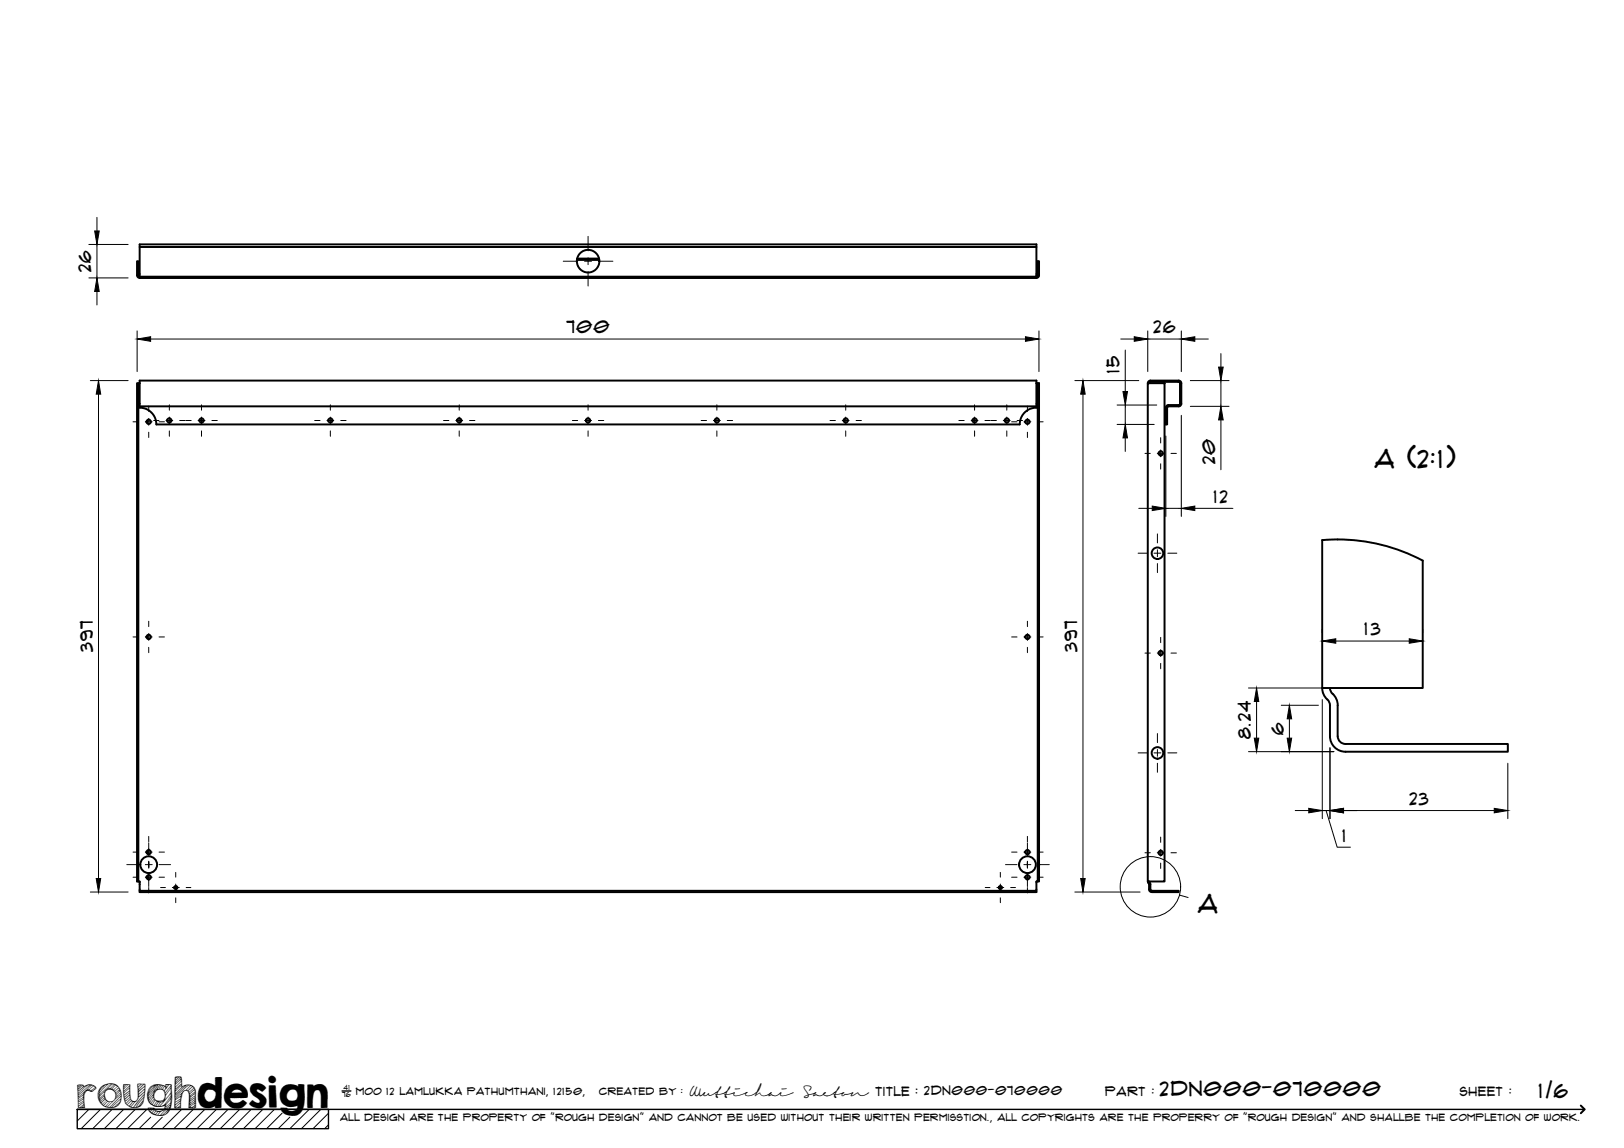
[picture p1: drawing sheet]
<svg xmlns="http://www.w3.org/2000/svg" width="420mm" height="297mm" viewBox="0 0 420 297" stroke-linecap="round" stroke-linejoin="round" font-family="sans-serif">
<!-- layer: Visible -->
<g fill="none" stroke="#000" stroke-width=".51">
<path d="M35.5 71.3v-3.7h.3v3.7M35.5 71.2a.67 .67 0 0 0 .6 .7M35.8 71.2l.3 .4v-8.4h232v8.4h-232v.3M36.1 63.9h232M149.2 67.3h5.8M149.3 66.9h5.7M268.5 71.2l-.4 .4v.3h-232M268.5 71.3v-3.7h.3v3.7M268.8 71.2a.67 .67 0 0 1-.7 .7M35.8 99.2h-.3v128.9h.3v-128.9h.3M36.1 99.2v6.3a4.3 4.3 0 0 1 4.3 4.3h223.4a4.3 4.3 0 0 1 4.3-4.3v-6.3M36.1 99.2v-.7h232v.7"/>
<path d="M268.1 99.2h.4M296.9 99.2h4.4v128.9h-4.4zM297 99.1l.2-.4 .4-.2h7.4a.67 .67 0 0 1 .6 .7v5.3a.67 .67 0 0 1-.7 .6h-2.6l-.3 .4M297.3 99.1l.3-.3h7.4l.2 .2v5.6l-.3 .2h-2.6a.67 .67 0 0 0-.7 .7M36.1 105.1h232M301.6 105.5h.4v4.3h-.4zM342.1 139.7l3-.1a46.4 46.4 0 0 1 23 5.5v32.9h-26zM342.1 178l.3 1.6 1 1.4M344.1 178l.2 .8a5.2 5.2 0 0 1 1.8 3.7v8a2 2 0 0 0 2 2h42v2h-42a4 4 0 0 1-4-4v-8l-.2-.8-.5-.7M35.8 228.1a.44 .44 0 0 1 .4 .2 .44 .44 0 0 1-.1 .5v1.7M36.1 230.5v.3h232v-.3M268.5 228.1h.3v-128.9h-.3v128.9a.44 .44 0 0 0-.4 .2 .44 .44 0 0 0 0 .5v1.7h-232"/>
<path d="M297 228.1l.3 .7v1.3a.67 .67 0 0 0 .7 .7M297.3 228.1l.3 .5v1.5l.4 .4M297.9 230.5h7v.3h-7"/>
<circle cx="152.1" cy="67.6" r="2.92"/>
<circle cx="38.5" cy="109.1" r=".56"/>
<circle cx="43.8" cy="108.8" r=".56"/>
<circle cx="52.1" cy="108.8" r=".56"/>
<circle cx="85.5" cy="108.8" r=".56"/>
<circle cx="118.8" cy="108.8" r=".56"/>
<circle cx="152.1" cy="108.8" r=".56"/>
<circle cx="185.5" cy="108.8" r=".56"/>
<circle cx="218.8" cy="108.8" r=".56"/>
<circle cx="252.1" cy="108.8" r=".56"/>
<circle cx="260.5" cy="108.8" r=".56"/>
<circle cx="265.8" cy="109.1" r=".56"/>
<circle cx="300.3" cy="117.3" r=".56"/>
<circle cx="299.5" cy="143.1" r="1.49"/>
<circle cx="38.5" cy="164.8" r=".56"/>
<circle cx="265.8" cy="164.8" r=".56"/>
<circle cx="300.3" cy="169" r=".56"/>
<circle cx="299.5" cy="194.8" r="1.49"/>
<circle cx="38.5" cy="227" r=".56"/>
<circle cx="38.5" cy="220.5" r=".56"/>
<circle cx="38.5" cy="223.7" r="2.17"/>
<circle cx="45.5" cy="229.7" r=".41"/>
<circle cx="258.8" cy="229.7" r=".41"/>
<circle cx="265.8" cy="227" r=".56"/>
<circle cx="265.8" cy="220.5" r=".56"/>
<circle cx="265.8" cy="223.7" r="2.17"/>
<circle cx="300.3" cy="220.7" r=".56"/>
</g>
<!-- layer: TitleBlock -->
<path d="M20 287h65v5h-65zM20 287h390M88.5 282.3h2.3" fill="none" stroke="#000" stroke-width=".36"/>
<path d="M409 286.1l1 .9-1 1" fill="none" stroke="#000" stroke-width=".51"/>
<g fill="none" stroke="#000" stroke-width=".26">
<path d="M23 287l-3 3.1M26 287l-5 5M29 287l-5 5M32 287l-5 5M35 287l-5 5M38 287l-5 5M39 289.1l-3 2.9M42 289.1l-3 2.9M47 287l-5 5M50 287l-5 5M53 287l-5 5M56 287l-5 5"/>
<path d="M59 287l-5 5M62 287l-5 5M65 287l-5 5M68 287l-5 5M71 287l-5 5M73 288l-4 4M75 289.1l-3 2.9M80 287l-5 5M83 287l-5 5M85 288l-4 4M85 291l-1 1"/>
</g>
<!-- layer: Smart Centers -->
<g fill="none" stroke="#000" stroke-width=".26">
<path d="M145.7 67.6h3.8M151.2 67.6h1.8M152.1 61.2v3.7M152.1 66.7v1.8M152.1 70.3v3.7M154.8 67.6h3.8M34.4 109.1h1.4M37.6 109.1h1.8M38.5 105.1v1.4M38.5 108.3v1.7M38.5 111.8v1.4M39.8 108.8h1.3"/>
<path d="M41.1 109.1h1.4M42.9 108.8h1.8M43.8 104.7v1.4M43.8 107.9v1.8M43.8 111.5v1.4M46.5 108.8h1.4M48.1 108.8h1.4M51.2 108.8h1.8M52.1 104.7v1.4M52.1 107.9v1.8M52.1 111.5v1.4M54.8 108.8h1.4"/>
<path d="M81.4 108.8h1.4M84.6 108.8h1.8M85.5 104.7v1.4M85.5 107.9v1.8M85.5 111.5v1.4M88.2 108.8h1.3M114.7 108.8h1.4M117.9 108.8h1.8M118.8 104.7v1.4M118.8 107.9v1.8M118.8 111.5v1.4M121.5 108.8h1.4"/>
<path d="M148.1 108.8h1.4M151.2 108.8h1.8M152.1 104.7v1.4M152.1 107.9v1.8M152.1 111.5v1.4M154.8 108.8h1.4M181.4 108.8h1.4M184.6 108.8h1.8M185.5 104.7v1.4M185.5 107.9v1.8M185.5 111.5v1.4M188.2 108.8h1.3"/>
<path d="M214.7 108.8h1.4M217.9 108.8h1.8M218.8 104.7v1.4M218.8 107.9v1.8M218.8 111.5v1.4M221.5 108.8h1.4M248.1 108.8h1.3M251.2 108.8h1.8M252.1 104.7v1.4M252.1 107.9v1.8M252.1 111.5v1.4M254.8 108.8h1.4"/>
<path d="M256.4 108.8h1.4M259.6 108.8h1.8M260.5 104.7v1.4M260.5 107.9v1.8M260.5 111.5v1.4M261.7 109.1h1.4M263.1 108.8h1.4M264.9 109.1h1.8M265.8 105.1v1.4M265.8 108.3v1.7M265.8 111.8v1.4M268.5 109.1h1.4"/>
<path d="M296.2 117.3h1.4M299.4 117.3h1.8M300.3 113.2v1.4M300.3 116.4v1.8M303 117.3h1.4M299.4 138.1v2.4M300.3 120v1.4M294.4 143.1h2.4M298.6 143.1h1.8M299.4 142.2v1.8M299.4 145.8v2.4M302.1 143.1h2.4"/>
<path d="M34.4 164.8h1.4M37.6 164.8h1.8M38.5 160.7v1.4M38.5 163.9v1.8M38.5 167.5v1.4M41.1 164.8h1.4M261.7 164.8h1.4M264.9 164.8h1.8M265.8 160.7v1.4M265.8 163.9v1.8M265.8 167.5v1.4M268.5 164.8h1.4"/>
<path d="M296.2 169h1.4M299.4 169h1.8M300.3 164.9v1.4M300.3 168.1v1.8M300.3 171.6v1.4M303 169h1.4M294.4 194.8h2.4M298.6 194.8h1.8M299.4 189.8v2.3M299.4 193.9v1.8M299.4 197.5v2.3M302.1 194.8h2.4"/>
<path d="M38.5 216.4v1.4M38.5 218.1v3.3M265.8 216.4v1.4M265.8 218.1v3.3M300.3 216.6v1.4M300.3 219.8v1.7M32.8 223.7h3M34.4 227h1.4M34.4 220.5h1.4M37.6 227h1.8M37.6 220.5h1.8M37.6 223.7h1.8"/>
<path d="M38.5 222.8v1.8M38.5 226.1v3.3M38.5 229.6v1.4M41.1 227h1.4M41.1 220.5h1.4M41.1 223.7h3M41.6 229.6h1.2M44.6 229.6h1.8M45.5 225.7v1.3M45.5 228.8v1.7M45.5 232.3v1.3M48.2 229.6h1.2"/>
<path d="M254.9 229.6h1.2M257.9 229.6h1.8M258.8 225.7v1.3M258.8 228.8v1.7M258.8 232.3v1.3M260.1 223.7h3M261.5 229.6h1.2M261.7 227h1.4M261.7 220.5h1.4M264.9 227h1.8M264.9 220.5h1.8M264.9 223.7h1.8"/>
<path d="M265.8 222.8v1.8M265.8 226.1v3.3M265.8 229.6v1.4M268.5 227h1.4M268.5 220.5h1.4M268.5 223.7h3M296.2 220.6h1.4M299.4 220.6h1.8M300.3 223.3v1.4M303 220.6h1.4"/>
</g>
<!-- layer: FD_Dimensions -->
<g fill="none" stroke="#000" stroke-width=".26">
<path d="M25.1 56.2v3.6M23 63.3h10.1M23 71.9h10.1M25.1 63.3v8.6M25.1 75.4v3.5M23.4 98.5h9.7M35.5 85.6v10.5M39 87.7h226.3M268.8 85.6v10.5M278.1 98.5h16.5M290 87.7h3.5M291.1 90.6v10.7"/>
<path d="M296.9 87.7h8.7M296.9 85.6v10.5M305.6 85.6v10.5M308 98.5h10M309.1 87.7h3.5M315.9 91.5v3.5M315.9 98.5v6.6M25.5 102v125.3M280.2 102v125.3M289 109.8h9.6M289 104.8h10.3M291.1 104.8v5"/>
<path d="M291.1 113.3v3.5M301.6 112.8v20.8M305.6 107.5v26.1M308 105.1h10M315.9 108.7v12.8M294.6 131.5h3.5M301.6 131.5h4M309.1 131.5h9.9M323 178h20.1M342.1 162.9v.9M345.6 165.9h19M368.1 162.9v.9"/>
<path d="M323 194.5h22.1M325.1 181.5v9.5M331.5 182.5h9.6M333.6 186v5M342.1 181v30.8M344.1 193.5v18.3M390.1 197.5v14.3M335.1 209.7h3.5M343.1 209.7l2.8 9.5h3.5M344.1 209.7h-2h2M347.6 209.7h39M23.4 230.8h9.7"/>
<path d="M278.1 230.8h16.9"/>
</g>
<g fill="#000" stroke="#000" stroke-width=".26">
<path d="M24.5 59.8h1.2l-.6 3.5zM25.1 71.9l.6 3.5h-1.2zM35.5 87.7l3.5-.6v1.2zM265.3 87.1l3.5 .6-3.5 .6zM293.5 87.1l3.4 .6-3.4 .6zM305.6 87.7l3.5-.6v1.2zM315.3 95h1.2l-.6 3.5zM25.5 98.5l.6 3.5h-1.2zM280.2 98.5l.6 3.5h-1.2zM291.1 109.8l.6 3.5h-1.2zM290.5 101.3h1.2l-.6 3.5zM315.9 105.1l.6 3.6h-1.2z"/>
<path d="M298.1 130.9l3.5 .6-3.5 .6zM305.6 131.5l3.5-.6v1.2zM342.1 165.9l3.5-.6v1.1zM364.6 165.3l3.5 .6-3.5 .5zM324.5 191h1.2l-.6 3.5zM325.1 178l.6 3.5h-1.2zM333 191h1.2l-.6 3.5zM333.6 182.5l.6 3.5h-1.2zM338.6 209.2l3.5 .5-3.5 .6zM344.1 209.7l3.5-.5v1.1zM386.6 209.2l3.5 .5-3.5 .6zM24.9 227.3h1.2l-.6 3.5z"/>
<path d="M279.6 227.3h1.2l-.6 3.5z"/>
</g>
<!-- layer: Detail Boundary -->
<g fill="none" stroke="#000" stroke-width=".26">
<path d="M305.1 231.6l2.3 .6"/>
<circle cx="297.6" cy="229.5" r="7.8"/>
</g>
<text font-size="9.7" x="19.9" y="286.8">roughdesign</text>
<g font-size="6.6">
<text x="355.6" y="121.2">A (2:1)</text>
<text x="309.9" y="236.1">A</text>
</g>
<g font-size="5.3">
<text x="300.1" y="283.6">2DN000-070000</text>
<text x="398.1" y="284">1/6</text>
</g>
<g font-size="4.6">
<text x="23.6" y="70.4" transform="rotate(-90 23.6 70.4)">26</text>
<text x="146.6" y="86.3">700</text>
<text x="298.5" y="86.2">26</text>
<text x="289.7" y="96.4" transform="rotate(-90 289.7 96.4)">15</text>
<text x="314.4" y="120.1" transform="rotate(-90 314.4 120.1)">20</text>
<text x="314" y="130.1">12</text>
<text x="353.1" y="164.4">13</text>
<text x="24" y="168.7" transform="rotate(-90 24 168.7)">397</text>
<text x="278.7" y="168.7" transform="rotate(-90 278.7 168.7)">397</text>
<text x="323.6" y="191.2" transform="rotate(-90 323.6 191.2)">8.24</text>
<text x="332.1" y="190.1" transform="rotate(-90 332.1 190.1)">6</text>
<text x="364.6" y="208.2">23</text>
<text x="347.3" y="217.8">1</text>
</g>
<g font-size="3.4">
<text x="178.3" y="283.5">Wuttichai</text>
<text x="208.1" y="283.5">Saeton title : 2DN000-070000</text>
</g>
<g font-size="3.3">
<text x="286" y="283.5">Part :</text>
<text x="377.7" y="283.5">sheet :</text>
</g>
<g font-size="2.7">
<text x="92.1" y="283.3">moo 12 Lamlukka pathumthani, 12150,</text>
<text x="155" y="283.3">created by :</text>
</g>
<text font-size="2.6" x="88" y="290.1">all design are the property of &quot;rough design&quot; and cannot be used without their written permisstion., all copyrights are the properry of &quot;rough design&quot; and shallbe the completion of work.</text>
<g font-size="1.9">
<text x="88.5" y="283.9">76</text>
<text x="88.9" y="282.1">41</text>
</g>
</svg>
